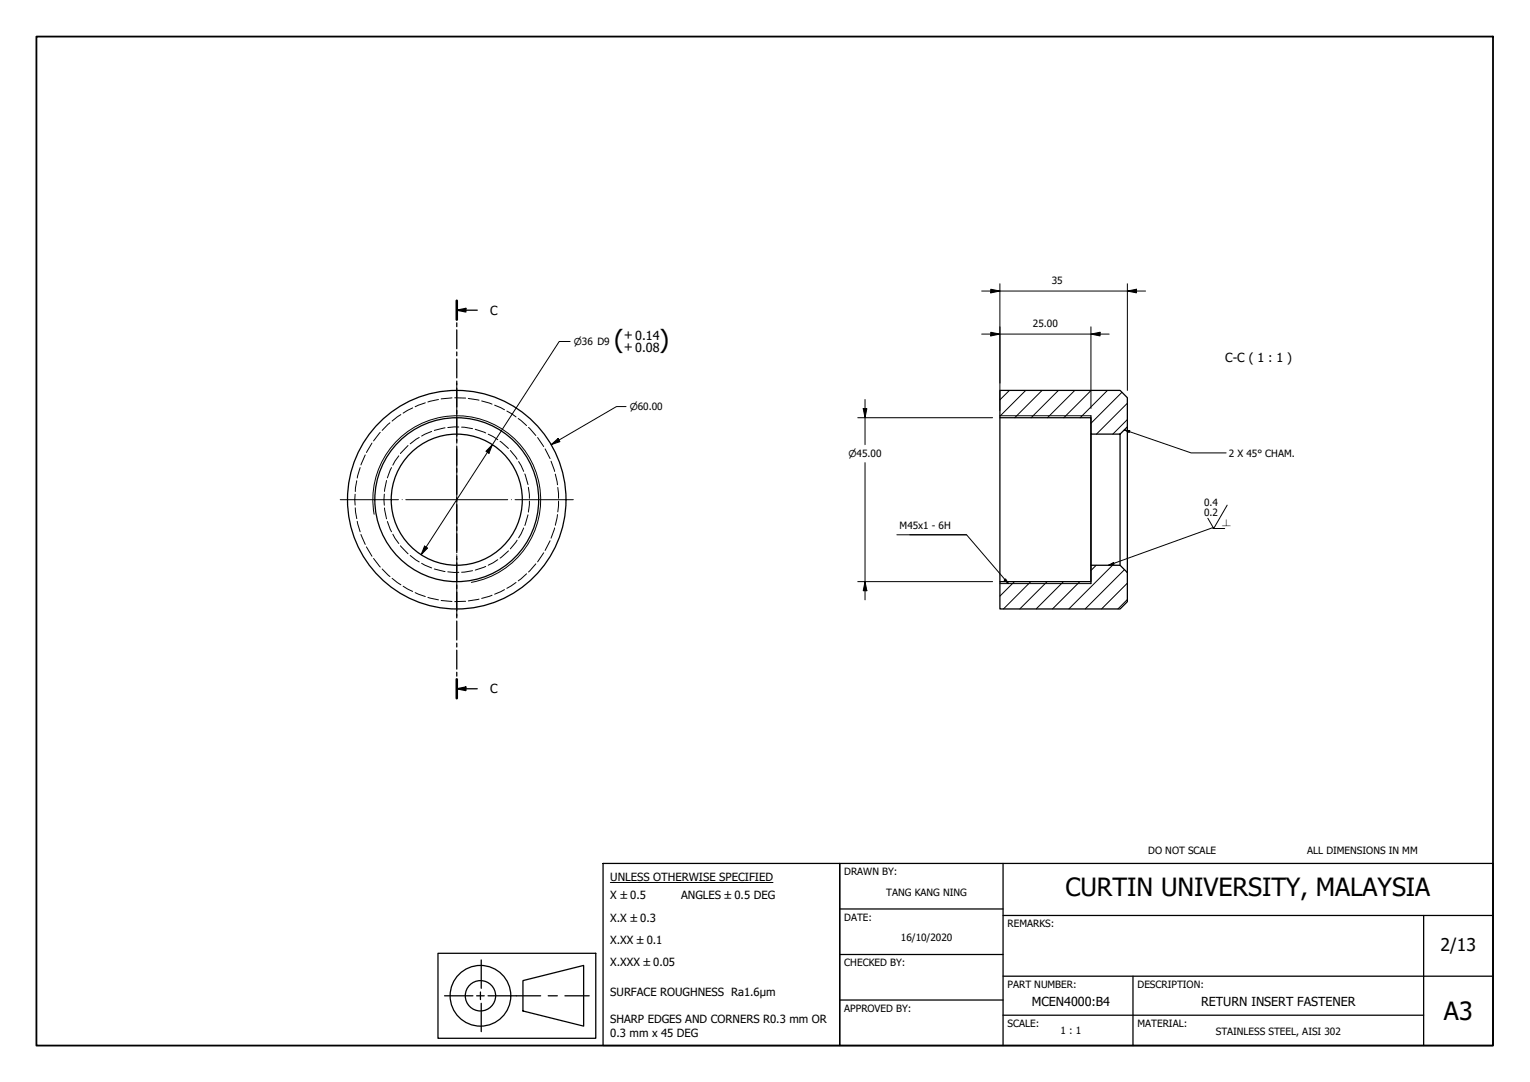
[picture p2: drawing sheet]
<svg xmlns="http://www.w3.org/2000/svg" width="420mm" height="297mm" viewBox="0 0 420 297" stroke-linecap="round" stroke-linejoin="round" font-family="sans-serif">
<!-- layer: Hatch (ISO) -->
<g fill="none" stroke="#000" stroke-width=".27">
<path d="M277.2 107.2l-2.6 2.6M281.7 107.2l-7.1 7.1M286.2 107.2l-7.5 7.5M290.7 107.2l-7.5 7.5M295.1 107.2l-7.5 7.5M299.6 107.2l-7.5 7.5M304.1 107.2l-7.5 7.5M308.1 107.7l-8.5 8.5M309.6 115.2l-4 4M309.6 110.7l-8.5 8.5M278.6 159.7l-4 4M283.1 159.7l-7.5 7.5"/>
<path d="M287.5 159.7l-7.5 7.5M292 159.7l-7.5 7.5M296.5 159.7l-7.5 7.5M301 155.2l-1.4 1.4M305.5 155.2l-12 12M308.8 156.4l-10.8 10.8M309.6 164.6l-2.6 2.6M309.6 160.1l-7.1 7.1"/>
</g>
<!-- layer: Hidden (ISO) -->
<g fill="none" stroke="#000" stroke-width=".27">
<path d="M104.4 118.7l-1.8 2.3M107.1 116.1l-2.2 2M110.1 113.8l-2.4 1.8M113.3 112l-2.6 1.4M116.8 110.6l-2.8 1.1M118.5 118.4l-2.7 1.3M120.4 109.7l-2.9 .7M122.2 117.5l-2.9 .7M124.1 109.2l-3 .3M124.9 109.2l3 .1M126 117.2l-3 .2M126.8 117.3l3 .4"/>
<path d="M128.6 109.4l3 .5M130.5 117.9l2.9 1M132.3 110.1l2.8 .9M134.1 119.2l2.6 1.5M135.8 111.2l2.7 1.3M139.2 112.8l2.5 1.7M142.3 114.9l2.3 1.9M145.1 117.3l2 2.3M97.5 135.7v3M97.6 139.4l.4 3M98 132l-.4 2.9M98.9 128.4l-.8 2.8"/>
<path d="M100.3 124.9l-1.2 2.7M102.1 121.6l-1.5 2.6M105.5 135.7v3M105.6 139.5l.6 2.9M106.2 131.9l-.6 3M107.5 128.4l-1.1 2.8M109.5 125.1l-1.6 2.6M112.1 122.3l-2.1 2.2M115.1 120.1l-2.5 1.7M137.3 121.1l2.3 2M140.1 123.7l1.9 2.4M142.4 126.7l1.4 2.7"/>
<path d="M144.1 130.1l.9 2.9M145.1 133.8l.3 3M145.4 137.6l-.3 3M147.6 120.1l1.7 2.5M149.7 123.2l1.4 2.7M151.3 126.6l1 2.8M152.5 130.2l.6 2.9M153.2 133.8l.2 3M153.4 137.6l-.2 2.9M98.1 143.1l.8 2.9M99.1 146.7l1.2 2.8M100.6 150.1l1.5 2.6"/>
<path d="M102.6 153.3l1.8 2.4M104.9 156.2l2.2 2.1M106.4 143.2l1.1 2.8M107.7 158.8l2.4 1.7M107.9 146.7l1.6 2.5M110 149.8l2.1 2.2M112.6 152.5l2.5 1.8M115.8 154.6l2.7 1.3M119.3 156.2l2.9 .7M123 157l3 .1M129.8 156.7l-3 .4M133.4 155.5l-2.9 1"/>
<path d="M136.7 153.6l-2.6 1.6M139.6 151.2l-2.3 2M141.7 159.9l-2.5 1.6M142 148.3l-1.9 2.4M143.8 144.9l-1.4 2.7M144.6 157.5l-2.3 2M145 141.3l-.9 3M147.1 154.8l-2 2.2M149.3 151.8l-1.7 2.4M151.1 148.5l-1.4 2.6M152.3 144.9l-1 2.9M153.1 141.3l-.6 2.9"/>
<path d="M110.7 160.9l2.6 1.5M114 162.7l2.8 1.1M117.5 164l2.9 .7M121.1 164.8l3 .3M127.9 165.1l-3 .1M131.6 164.5l-3 .5M135.1 163.4l-2.8 .9M138.5 161.9l-2.7 1.2"/>
</g>
<!-- layer: Visible (ISO) -->
<g fill="none" stroke="#000" stroke-width=".35">
<path d="M274.6 107.2h33l2 2v8l-2 2h-8v-4.5h-25zM274.6 114.7v45M299.6 114.1v46.1M307.6 119.2v36M309.6 117.2v40M274.6 159.7h25v-4.5h8l2 2v8l-2 2h-33z"/>
<circle cx="125.4" cy="137.2" r="30"/>
<circle cx="125.4" cy="137.2" r="18"/>
<circle cx="125.4" cy="137.2" r="22.5"/>
</g>
<!-- layer: Visible Narrow (ISO) -->
<path d="M274.6 114.1h25M102.7 141.2a23 23 0 0 1 18.7-26.7 23 23 0 0 1 26.7 18.7 23 23 0 0 1-18.7 26.7M274.6 160.2h25" fill="none" stroke="#000" stroke-width=".27"/>
<!-- layer: Section Line (ISO) -->
<g fill="none" stroke="#000" stroke-width=".35">
<path d="M125.4 85.2l2.5-.5v1zM125.4 82.6v5.2M125.4 88.6v1.1M125.4 90.6v5.1M125.4 96.6v1.1M125.4 98.5v5.2M125.4 85.2h5.7M125.4 104.6v1.1M125.4 106.5v5.2M125.4 112.6v1.1M125.4 114.5v5.2M125.4 120.6v1.1"/>
<path d="M125.4 122.5v5.2M125.4 128.6v1.1M125.4 130.5v5.2M125.4 136.6v1M125.4 138.5v5.2M125.4 144.6v1M125.4 146.5v5.2M125.4 152.6v1M125.4 154.5v5.2M125.4 160.6v1M125.4 162.5v5.2M125.4 168.6v1"/>
<path d="M125.4 170.5v5.2M125.4 176.6v1M125.4 178.5v5.2M125.4 189.1l2.5-.5v1zM125.4 184.6v1M125.4 186.5v5.2M125.4 189.1h5.7"/>
</g>
<path d="M125.4 82.6v5.2M125.4 186.5v5.2" fill="none" stroke="#000" stroke-width=".7"/>
<g fill="#000">
<path d="M125.4 85.2l2.5-.5v1z" fill-rule="evenodd"/>
<path d="M125.4 189.1l2.5-.5v1z" fill-rule="evenodd"/>
</g>
<!-- layer: Border (ISO) -->
<path d="M10 10h400v277h-400z" fill="none" stroke="#000" stroke-width=".5"/>
<!-- layer: Title (ISO) -->
<g fill="none" stroke="#000" stroke-width=".35">
<path d="M165.6 237h65v50h-65zM230.6 237h179.4v50h-179.4zM275.5 237v50M230.6 249.5h44.9M275.5 251.3h134.5M391 251.3v35.7M120.3 261.7h43.3v23.3h-43.3zM122.1 273.4h7.8M130.9 273.4h2.1M131.9 272.3v2.1M132.2 263.5v7.8M132.2 275.4v7.8"/>
<path d="M134 273.4h14.5M143.6 269.2l16.7-4.2v16.7l-16.7-4.2zM150.5 273.4h2.6M155.1 273.4h6.7M230.6 274.5h44.9M230.6 262h44.9M275.5 278.7h115.5M275.5 268h134.5M311.1 268v19"/>
<circle cx="131.9" cy="273.4" r="8.3"/>
<circle cx="131.9" cy="273.4" r="4.2"/>
</g>
<path d="M167.6 242.3h44.7" fill="none" stroke="#000" stroke-width=".27"/>
<!-- layer: Center Mark (ISO) -->
<path d="M125.4 105.2v16M93.4 137.2h16M110.4 137.2h.1M111.4 137.2h28M125.4 122.2h.1M125.4 123.2v28M140.4 137.2h.1M141.4 137.2h16M125.4 152.2h.1M125.4 153.2v16" fill="none" stroke="#000" stroke-width=".27"/>
<!-- layer: Symbol (ISO) -->
<path d="M308.8 118l1.5 .3-.2 .4zM308.8 118l18.3 6.3h9.6M337 138.7l-3.7 6.4-1.6-2.8M246.3 146.8h19.1M249.8 146.8h15.6l11.5 13.4M275.8 159.2l.3-.3 .8 1.3zM304.4 155.2l1.4-.8 .1 .5zM336.3 145.1h-3.2l-.1-.2-28.6 10.3" fill="none" stroke="#000" stroke-width=".27"/>
<g fill="#000">
<path d="M308.8 118l1.5 .3-.2 .4z" fill-rule="evenodd"/>
<path d="M275.8 159.2l.3-.3 .8 1.3z" fill-rule="evenodd"/>
<path d="M304.4 155.2l1.4-.8 .1 .5z" fill-rule="evenodd"/>
</g>
<!-- layer: Dimension (ISO) -->
<g fill="none" stroke="#000" stroke-width=".27">
<path d="M269.6 79.9h45M272.1 79.4l2.5 .5-2.5 .5zM274.6 77.9v34.8M309.6 79.9l2.5-.5v1zM309.6 77.9v29.3M156.6 93.7h-3l-38 58.6M269.6 91.7h35M272.1 91.2l2.5 .5-2.5 .5zM299.6 91.7l2.5-.5v1zM299.6 89.7v22.4M171.9 111.6h-2.6l-17.9 10.5M235.5 114.7h37.1"/>
<path d="M237.1 112.2h1l-.6 2.5zM237.5 109.7v12.4M135.2 122.1l-.9 2.3-.9-.5zM151.4 122.1l1.9-1.7 .5 .8zM237.5 127v37.7M116.6 149.9l.8 .6-1.8 1.8zM235.5 159.7h37.1M237.5 159.7l.6 2.5h-1z"/>
</g>
<g fill="#000">
<path d="M309.6 79.9l2.5-.5v1z" fill-rule="evenodd"/>
<path d="M272.1 91.2l2.5 .5-2.5 .5z" fill-rule="evenodd"/>
<path d="M272.1 79.4l2.5 .5-2.5 .5z" fill-rule="evenodd"/>
<path d="M299.6 91.7l2.5-.5v1z" fill-rule="evenodd"/>
<path d="M237.1 112.2h1l-.6 2.5z" fill-rule="evenodd"/>
<path d="M135.2 122.1l-.9 2.3-.9-.5z" fill-rule="evenodd"/>
<path d="M151.4 122.1l1.9-1.7 .5 .8z" fill-rule="evenodd"/>
<path d="M116.6 149.9l.8 .6-1.8 1.8z" fill-rule="evenodd"/>
<path d="M237.5 159.7l.6 2.5h-1z" fill-rule="evenodd"/>
</g>
<g font-size="6.9">
<text x="168.7" y="95.7">(</text>
<text x="181.1" y="95.7">)</text>
<text x="292.6" y="246.1">CURTIN UNIVERSITY, MALAYSIA</text>
<text x="396.5" y="280">A3</text>
</g>
<text font-size="4.8" x="395.6" y="261.1">2/13</text>
<g font-size="3.4">
<text x="134.6" y="86.4">C</text>
<text x="171.3" y="93.1">+ 0.14</text>
<text x="171.3" y="96.4">+ 0.08</text>
<text x="336.4" y="99.4">C-C ( 1 : 1 )</text>
<text x="134.6" y="190.4">C</text>
<text x="283.4" y="276.2">MCEN4000:B4</text>
<text x="329.9" y="276.2">RETURN INSERT FASTENER</text>
</g>
<g font-size="3.1">
<text x="167.6" y="241.8">UNLESS OTHERWISE SPECIFIED</text>
<text x="167.6" y="246.9">X ±0.5</text>
<text x="187.1" y="246.9">ANGLES ±0.5 DEG</text>
<text x="167.6" y="253">X.X ±0.3</text>
<text x="167.6" y="259.1">X.XX ±0.1</text>
<text x="167.6" y="265.1">X.XXX ±0.05</text>
<text x="167.6" y="273.5">SURFACE ROUGHNESS Ra1.6µm</text>
<text x="167.6" y="280.9">SHARP EDGES AND CORNERS R0.3 mm OR</text>
<text x="167.6" y="284.6">0.3 mm x 45 DEG</text>
</g>
<g font-size="2.7">
<text x="288.9" y="77.9">35</text>
<text x="283.7" y="89.7">25.00</text>
<text x="337.5" y="125.3">2 X 45° CHAM.</text>
<text x="330.7" y="139">0.4</text>
<text x="330.7" y="141.6">0.2</text>
<text x="247.1" y="145.2">M45x1 - 6H</text>
<text x="315.3" y="234.4">DO NOT SCALE</text>
<text x="359" y="234.4">ALL DIMENSIONS IN MM</text>
<text x="231.9" y="240.3">DRAWN BY:</text>
<text x="243.4" y="245.9">TANG KANG NING</text>
<text x="231.9" y="252.8">DATE:</text>
<text x="276.7" y="254.6">REMARKS:</text>
<text x="247.4" y="258.2">16/10/2020</text>
<text x="231.9" y="265.3">CHECKED BY:</text>
<text x="276.7" y="271.2">PART NUMBER:</text>
<text x="312.4" y="271.3">DESCRIPTION:</text>
<text x="231.9" y="277.8">APPROVED BY:</text>
<text x="276.7" y="282">SCALE:</text>
<text x="312.4" y="282">MATERIAL:</text>
<text x="291.3" y="284">1 : 1</text>
<text x="333.9" y="284">STAINLESS STEEL, AISI 302</text>
</g>
<g font-size="2.6">
<text x="157.6" y="94.8">⌀36 D9</text>
<text x="172.9" y="112.6">⌀60.00</text>
<text x="233" y="125.5">⌀45.00</text>
</g>
<text font-size="1.6" x="335.5" y="144.3">⟂</text>
</svg>
